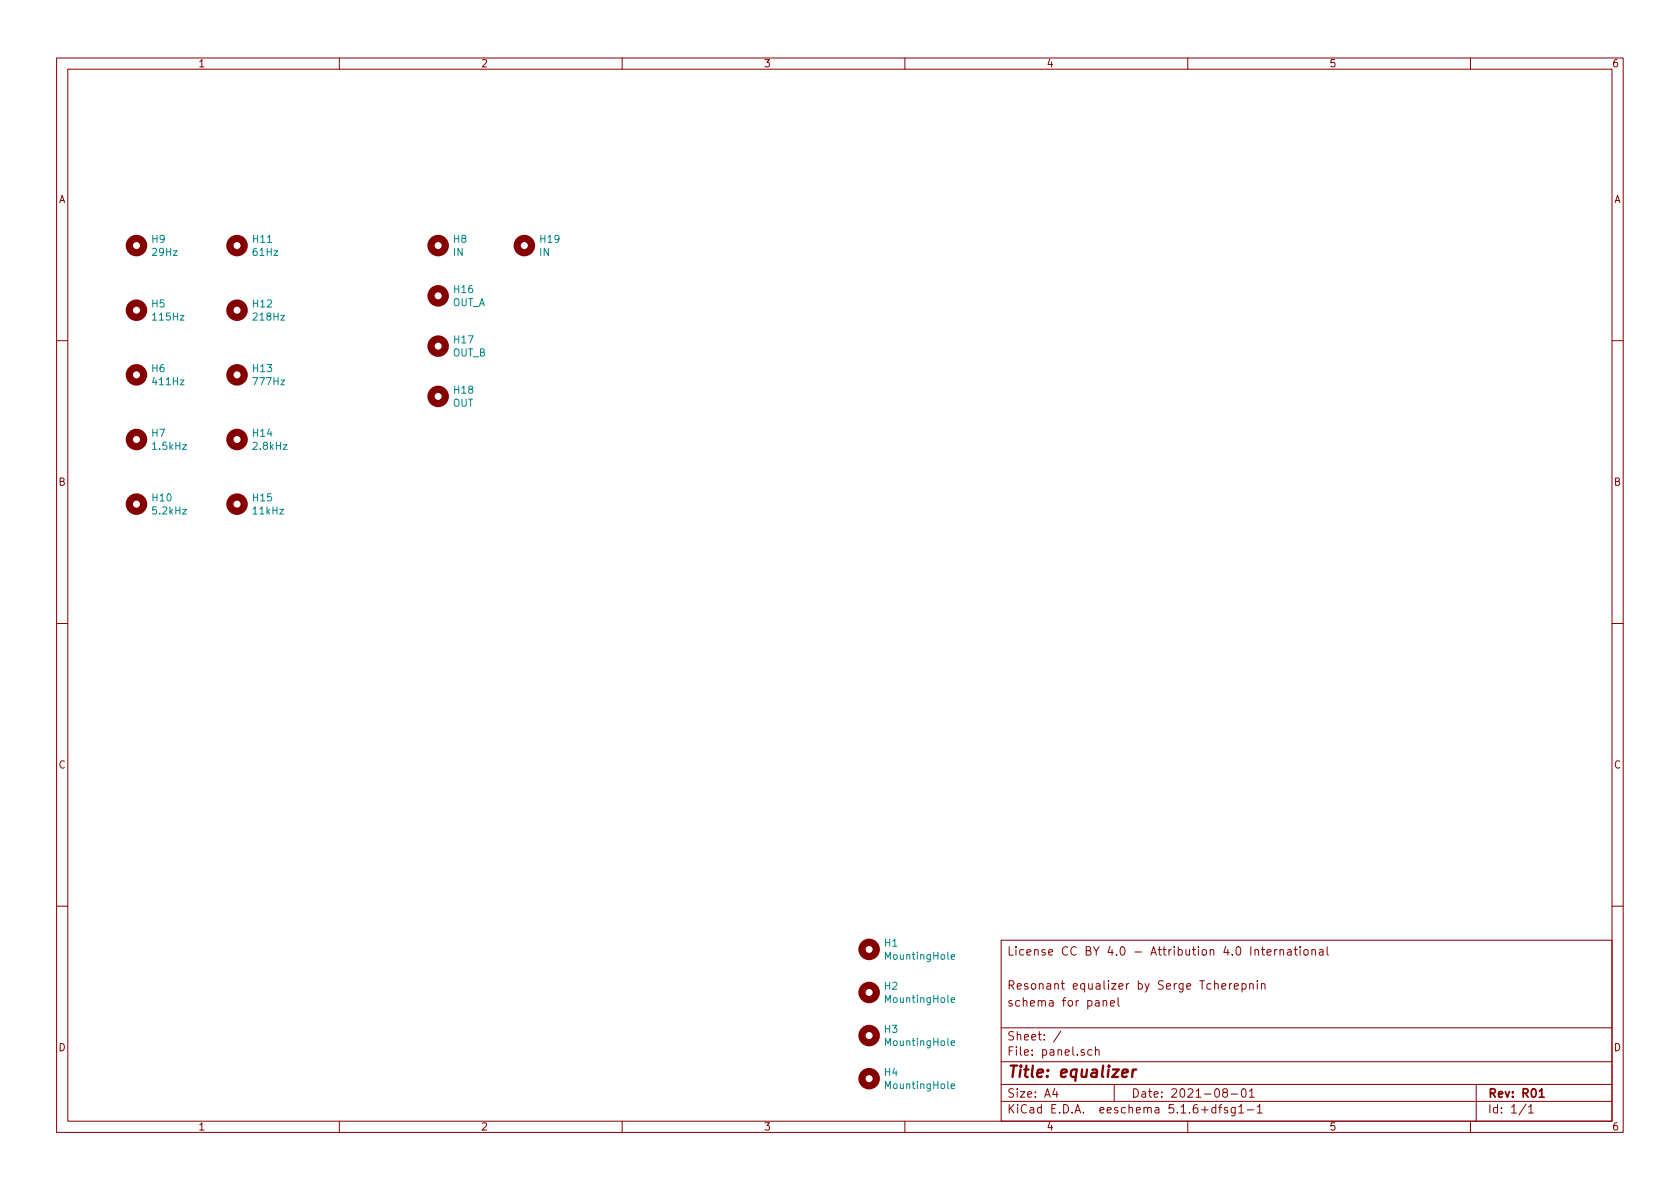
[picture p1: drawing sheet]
<svg xmlns="http://www.w3.org/2000/svg" width="297mm" height="210mm" viewBox="0 0 297 210" stroke-linecap="round" stroke-linejoin="round" font-family="sans-serif">
<g fill="none" stroke="#840000" stroke-width=".18">
<path d="M10 10.3h277v189.9h-277zM12 12.2h273v186.1h-273zM60 10.3v1.9M110 10.3v1.9M160 10.3v1.9M210 10.3v1.9M260 10.3v1.9M10 60.2h2M285 60.2h2M10 110.3h2M285 110.3h2M10 160.2h2"/>
<path d="M177 166.3h108v32h-108zM195 177.1l.3-.2 .3 .1 .1 .9M195 176.9v1M196.3 177.4l.8-.1-.1-.3-.5-.1-.2 .2 .1 .7h.6M197.7 176.4v1.3l.2 .2M216 174.4l.7-.1v-.3l-.4-.1-.3 .2 .1 .7h.6M217.4 173.9v1M217.8 173.9l-.4 .2v.1M218.2 174.4l.7-.1v-.3l-.4-.1-.3 .2 .1 .7h.6M219.6 174l.4-.1 .3 .3-.1 .6-.2 .1-.4-.1M219.6 173.9v1.5M221 174.1l.2-.2 .3 .1 .1 .9"/>
<path d="M221 173.9v1M222.3 173.4v.2M222.3 173.9v1M223 174.1l.1-.1a.37 .37 0 0 1 .6 .1v.8M223 173.9v1M223 167.9h.6M223.2 167.4v1.3l.4 .2M224 168.4l.7-.1v-.3l-.5-.1-.2 .2 .1 .7h.6M225.4 167.9v1M225.8 167.9l-.4 .3M226.3 168l.2-.1 .4 .1v.9M226.3 167.9v1"/>
<path d="M227.7 168h.5l.1 .9M228.3 168.3h-.5l-.2 .2 .2 .4 .5-.1M228.8 167.9h.6M229 167.4v1.3l.4 .2M229.9 167.4v.2M229.9 167.9v1M230.6 168l.2-.1 .4 .1v.8l-.2 .1-.4-.1zM232 168l.2-.1 .3 .1 .1 .9M232 167.9v1M233.3 168h.6v.9M233.9 168.3h-.4l-.3 .2 .3 .4 .4-.1M234.6 167.4v1.3l.3 .2"/>
<path d="M285 160.2h2M60 198.3v1.9M110 198.3v1.9M160 198.3v1.9M177 194.8h108M177 191.8h108M177 187.8h108M177 181.8h108M186.5 192.5l-.4 1h1M186.8 193v1M187.6 182.3l-1.3 2M193.1 185.7l-.5-.1-.3 .3 .1 .6 .2 .1 .5-.1"/>
<path d="M193.7 185.7l.2-.1 .4 .1v.9M193.7 185.1v1.5M197 191.8v3M210 198.3v1.9M215 195.9l-.5-.1-.3 .3 .1 .6 .2 .1 .5-.1M215 195.3v1.5M215.5 195.8h.5M216 195.3l-.3 .2v1.3M216.5 193.2l-.3-.3 .1-.2a.48 .48 0 0 1 .6-.1l.1 .2-.1 .3-.6 .1a.48 .48 0 0 0 0 .7l.2 .1 .5-.1v-.4l-.2-.3M217 195.9l-.3-.1-.2 .2v.3l.5 .1v.3h-.5M217.7 193.5h1.1M218.4 195.8v1.2l-.3 .3h-.3"/>
<path d="M218.4 195.9l-.4-.1-.3 .3 .1 .6h.6M219 195.8l.5-.5v1.5M219 196.8h.9M219.6 192.7l.4-.2a.94 .94 0 0 1 0 1.5 .82 .82 0 0 1-.4-1.3zM220.5 196.3h1.2M220.9 193l.4-.5v1.5M220.9 194h.9M222.3 195.8l.4-.5v1.5M222.3 196.8h.9M260 198.3v1.9M261 191.8v6.5M269.8 195.2l-1.2 2"/>
<path d="M270.3 195.8l.4-.5v1.5M270.3 196.8h.8"/>
</g>
<path d="M272.2 193l.4-.5v1.5M272.2 194h.8" fill="none" stroke="#840000" stroke-width=".3"/>
<path d="M198.4 189.8l1-.2-.1-.4h-.7l-.2 1 .2 .2 .6-.1M200.3 189.1l-.1 1.3M200.9 189.1a.5 .5 0 0 0-.6 .4" fill="none" stroke="#840000" stroke-width=".41"/>
<g fill="none" stroke="#840000" stroke-width="1.3">
<circle cx="24.1" cy="43.4" r="1.27"/>
<circle cx="24.1" cy="54.9" r="1.27"/>
<circle cx="41.9" cy="43.4" r="1.27"/>
<circle cx="41.9" cy="54.9" r="1.27"/>
<circle cx="77.5" cy="43.4" r="1.27"/>
<circle cx="77.5" cy="52.3" r="1.27"/>
<circle cx="92.7" cy="43.4" r="1.27"/>
<circle cx="24.1" cy="77.7" r="1.27"/>
<circle cx="24.1" cy="66.3" r="1.27"/>
<circle cx="41.9" cy="77.7" r="1.27"/>
<circle cx="41.9" cy="66.3" r="1.27"/>
<circle cx="77.5" cy="70.1" r="1.27"/>
<circle cx="77.5" cy="61.2" r="1.27"/>
<circle cx="24.1" cy="89.1" r="1.27"/>
<circle cx="41.9" cy="89.1" r="1.27"/>
<circle cx="153.7" cy="167.9" r="1.27"/>
<circle cx="153.7" cy="175.5" r="1.27"/>
<circle cx="153.7" cy="190.7" r="1.27"/>
<circle cx="153.7" cy="183.1" r="1.27"/>
</g>
<path d="M168.2 169.2l.6-.1-.1-.2-.3-.1-.2 .2v.6h.5M168.2 176.8l.6-.1-.1-.2-.3-.1-.2 .2v.6h.5M168.2 192.1l.6-.1-.1-.3h-.3l-.2 .1v.7h.5M168.2 184.4l.6-.1-.1-.2-.3-.1-.2 .2v.6h.5" fill="none" stroke="#008484" stroke-width=".18"/>
<text font-size="2.8" fill="#840000" x="178" y="190.5">Title: equalizer</text>
<g font-size="2.1" fill="#840000">
<text x="178" y="169">License CC BY 4.0 - Attribution 4.0 International</text>
<text x="178" y="178">schema for panel</text>
<text x="178" y="175">Resonant equalizer by Serge Tcherepnin</text>
<text x="178" y="184">Sheet: /</text>
<text x="178" y="186.7">File: panel.sch</text>
<text x="178" y="196.9">KiCad E.D.A. eeschema 5.1.6+dfsg1-1</text>
<text x="178" y="194.1">Size: A4</text>
<text x="200" y="194.1">Date: 2021-08-01</text>
<text x="263" y="194.1">Rev: R01</text>
<text x="263" y="196.9">Id: 1/1</text>
</g>
<g font-size="1.8" fill="#840000">
<text x="35" y="11.9">1</text>
<text x="85" y="11.9">2</text>
<text x="135" y="11.9">3</text>
<text x="185" y="11.9">4</text>
<text x="235" y="11.9">5</text>
<text x="285" y="11.9">6</text>
<text x="10.4" y="35.9">A</text>
<text x="285.4" y="35.9">A</text>
<text x="10.4" y="85.9">B</text>
<text x="285.4" y="85.9">B</text>
<text x="10.4" y="135.9">C</text>
<text x="285.4" y="135.9">C</text>
<text x="10.4" y="185.9">D</text>
<text x="285.4" y="185.9">D</text>
<text x="35" y="199.9">1</text>
<text x="85" y="199.9">2</text>
<text x="135" y="199.9">3</text>
<text x="185" y="199.9">4</text>
<text x="235" y="199.9">5</text>
<text x="285" y="199.9">6</text>
</g>
<g font-size="1.8" fill="#008484">
<text x="26.9" y="42.9">H9</text>
<text x="27.1" y="45.3">29Hz</text>
<text x="44.8" y="42.9">H11</text>
<text x="44.9" y="45.3">61Hz</text>
<text x="80.2" y="45.3">IN</text>
<text x="80.2" y="42.9">H8</text>
<text x="95.4" y="45.3">IN</text>
<text x="95.6" y="42.9">H19</text>
<text x="80.3" y="51.8">H16</text>
<text x="26.9" y="54.4">H5</text>
<text x="27.2" y="56.7">115Hz</text>
<text x="44.8" y="54.4">H12</text>
<text x="45" y="56.7">218Hz</text>
<text x="79.9" y="54.1">OUT_A</text>
<text x="26.9" y="65.8">H6</text>
<text x="44.8" y="65.8">H13</text>
<text x="80" y="63">OUT_B</text>
<text x="80.3" y="60.7">H17</text>
<text x="27.2" y="68.1">411Hz</text>
<text x="45" y="68.1">777Hz</text>
<text x="80" y="71.9">OUT</text>
<text x="80.3" y="69.6">H18</text>
<text x="26.9" y="77.2">H7</text>
<text x="44.8" y="77.2">H14</text>
<text x="27.2" y="79.5">1.5kHz</text>
<text x="44.9" y="79.5">2.8kHz</text>
<text x="27" y="88.7">H10</text>
<text x="44.8" y="88.7">H15</text>
<text x="27.2" y="91">5.2kHz</text>
<text x="44.9" y="91">11kHz</text>
<text x="156.4" y="167.4">H1</text>
<text x="156.8" y="169.7">MountingHole</text>
<text x="156.4" y="175">H2</text>
<text x="156.8" y="177.3">MountingHole</text>
<text x="156.4" y="182.6">H3</text>
<text x="156.8" y="185">MountingHole</text>
<text x="156.4" y="190.3">H4</text>
<text x="156.8" y="192.6">MountingHole</text>
</g>
</svg>
